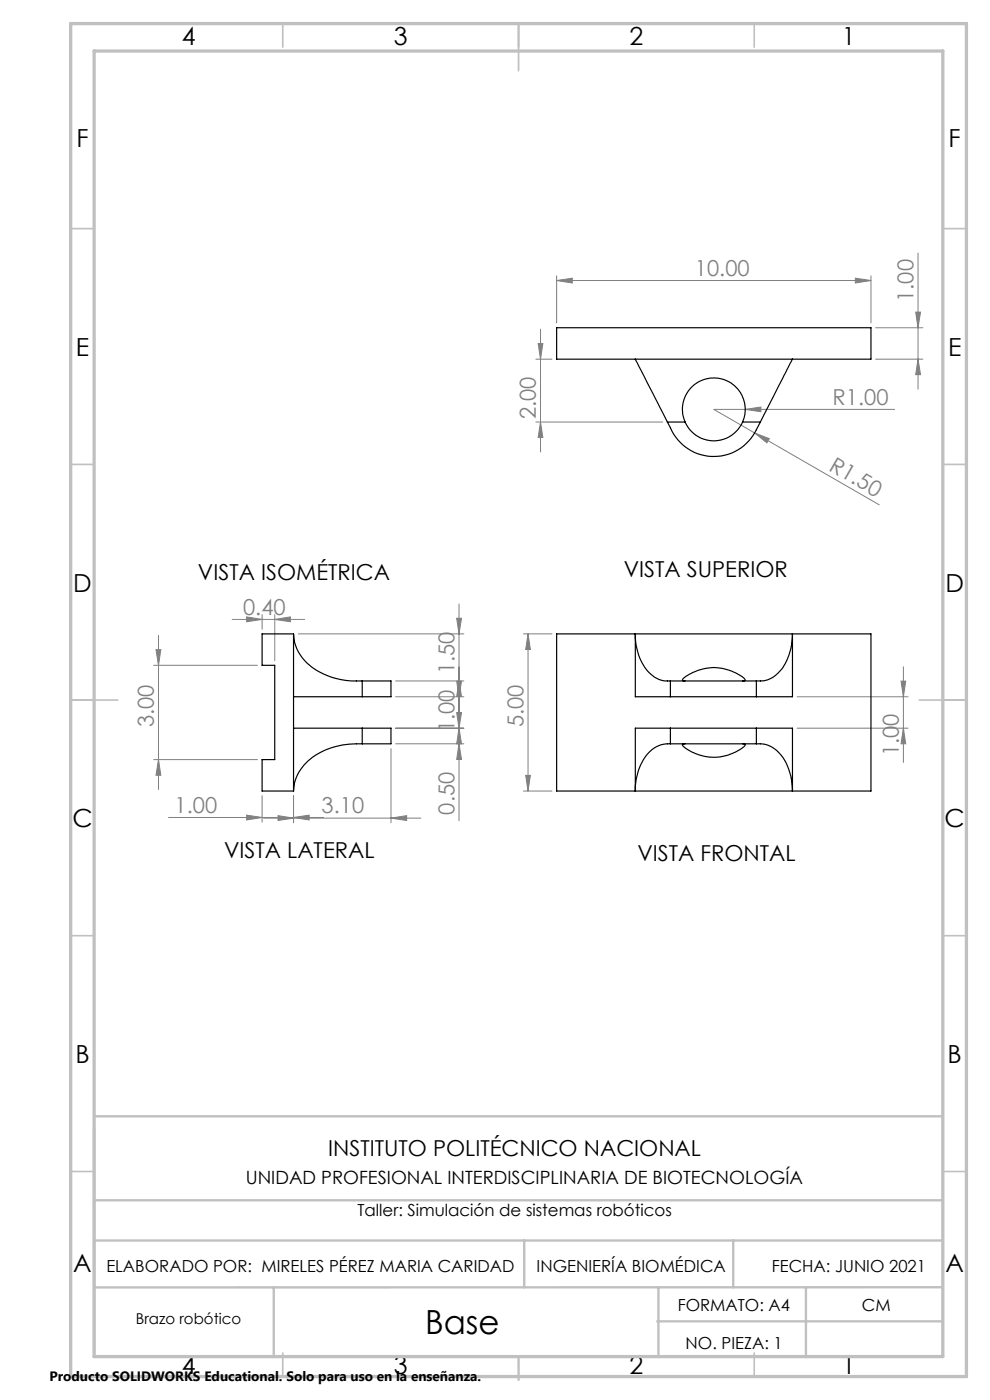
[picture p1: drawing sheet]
<svg xmlns="http://www.w3.org/2000/svg" width="210mm" height="297mm" viewBox="0 0 210 297" stroke-linecap="round" stroke-linejoin="round" font-family="sans-serif">
<g fill="none" stroke="#808080" stroke-width=".21">
<path d="M118.1 59.5l3.3-.5v1zM118.1 58.5v10M118.1 59.5h66.6M181.4 59l3.3 .5-3.3 .5zM184.7 58.5v10M194.7 53.7v28.8M113.7 76.2h3.4M114.2 72.9h.9l-.4 3.3zM114.7 69.8v26.1M185.7 76.2h10.1M185.7 69.5h10.1M194.2 66.2h1.1l-.6 3.3z"/>
<path d="M194.7 76.2l.6 3.3h-1.1zM113.7 89.5h26.9M114.7 89.5l.4 3.3h-.9zM158.1 86.9l3.3-.5v.9zM160.1 91.9l3.1 1.2-.5 .8zM189.8 86.9h-38.4l35.1 20.2M33.1 137.8h1l-.5 3.3zM33.6 134.8v32.7M49.2 131.4h15.4M52.3 130.9l3.3 .5-3.3 .5zM55.6 130.4v3.1M58.3 131.4l3.3-.5v1z"/>
<path d="M58.3 130.4v9.8M63.3 134.5h35.1M96.9 131.2h1l-.5 3.3zM97.4 128.1v46M111 134.5h6.1M112 134.5v33.3M112 134.5l.5 3.3h-1zM32.6 141.1h22M82.9 158.8v15.8M83.9 154.5h14.5M83.9 147.8h14.5M83.9 144.5h14.5"/>
<path d="M83.9 157.8h14.5M96.9 144.5h1l-.5 3.3zM96.9 151.2h1l-.5 3.3zM97.4 144.5l.5 3.3h-1zM97.4 154.5l.5 3.3h-1zM97.4 157.8l.5 3.3h-1zM169.1 154.5h23.5M169.1 147.8h23.5M191.1 144.5h1l-.5 3.3zM191.6 141.5v20.2M191.6 154.5l.5 3.3h-1zM32.6 161.1h22"/>
<path d="M33.6 161.1l.5 3.4h-1zM35.7 173.4h32.9M52.3 172.9l3.3 .5-3.3 .6zM55.6 168.8v5.6M55.9 173.6h33.4M59 173l3.3 .6-3.3 .5zM62.3 173.4l3.3-.5v1.1zM62.3 168.8v5.8M82.9 173.6l3.4-.6v1.1zM111 167.8h6.1M111.5 164.5h1l-.5 3.3z"/>
</g>
<g fill="none" stroke="#c0c0c0" stroke-width=".35">
<path d="M60 5v5M110 5v10M160 5v5M15 48.5h5M200 48.5h5M15 98.5h5M200 98.5h5M15 148.5h10M195 148.5h10M15 198.5h5M200 198.5h5M15 248.5h5"/>
<path d="M200 248.5h5M60 287v5M110 287.8v5M160 287v5"/>
</g>
<path d="M20 236.8h180M20 239.4v47.6M20 254.6h180M20 263.2h180M58.1 273.1v14.7M111.2 263.2v9.9M139.7 273.1v14.7M155.5 263.2v9.9M171 273.1v14.7M200 273.1h-180M139.4 280.3h60.6" fill="none" stroke="#c0c0c0" stroke-width=".5"/>
<path d="M15 5h190v287h-190zM20 10.8h180v277h-180z" fill="none" stroke="#c0c0c0" stroke-width=".7"/>
<g fill="#808080">
<path d="M160.1 91.9l3.1 1.2-.5 .8z"/>
<path d="M158.1 86.9l3.3-.5v.9z"/>
<path d="M181.4 59l3.3 .5-3.3 .5zM118.1 59.5l3.3-.5v1z"/>
<path d="M59 173l3.3 .6-3.3 .5zM82.9 173.6l3.4-.6v1.1zM52.3 172.9l3.3 .5-3.3 .6zM62.3 173.4l3.3-.5v1.1z"/>
<path d="M191.6 154.5l.5 3.3h-1zM191.1 144.5h1l-.5 3.3zM114.7 89.5l.4 3.3h-.9zM114.2 72.9h.9l-.4 3.3z"/>
<path d="M112 134.5l.5 3.3h-1zM111.5 164.5h1l-.5 3.3zM194.2 66.2h1.1l-.6 3.3zM194.7 76.2l.6 3.3h-1.1zM96.9 131.2h1l-.5 3.3zM97.4 144.5l.5 3.3h-1zM96.9 144.5h1l-.5 3.3zM97.4 154.5l.5 3.3h-1zM96.9 151.2h1l-.5 3.3zM97.4 157.8l.5 3.3h-1zM33.1 137.8h1l-.5 3.3zM33.6 161.1l.5 3.4h-1z"/>
<path d="M52.3 130.9l3.3 .5-3.3 .5zM58.3 131.4l3.3-.5v1z"/>
</g>
<g fill="none" stroke="#000" stroke-width=".25">
<path d="M118.1 69.5h66.6v6.7h-66.6zM134.8 76.2l6.8 13.3M168.1 76.2l-6.8 13.3M141.6 89.5a12 12 0 0 0 4.3 5.7 10 10 0 0 0 14.5-4l.9-1.7M141.6 89.5h3.7M145.3 89.5a6.7 6.7 0 0 1 6.1-9.3 6.7 6.7 0 0 1 6.1 9.3M145.3 89.5a6.7 6.7 0 0 0 6.1 4 6.7 6.7 0 0 0 6.1-4M157.5 89.5h3.8M62.3 134.5a9.9 9.9 0 0 0 6.4 8.5 16.9 16.9 0 0 0 8.1 1.5M62.3 134.5h-6.7v6.6h2.7v20h-2.7v6.7h6.7M62.3 134.5v33.3M118.1 134.5h66.6v33.3h-66.6z"/>
<path d="M62.3 147.8h14.5M62.3 154.5h14.5M76.8 157.8a15.1 15.1 0 0 0-12.3 4.5 8.5 8.5 0 0 0-2.2 5.5M76.8 144.5h6.1v3.3h-6.1M76.8 154.5h6.1v3.3h-6.1M76.8 144.5v3.3M76.8 154.5v3.3M142.2 147.8h18.2M142.2 144.5h18.2M142.2 154.5h18.2M142.2 157.8h18.2M142.2 154.5h-7.4v13.3a10.9 10.9 0 0 1 4-9.1 5.3 5.3 0 0 1 3.4-.9"/>
<path d="M142.2 144.5a6.6 6.6 0 0 1-6.3-4.6 13.9 13.9 0 0 1-1.1-5.4v13.3h7.4M142.2 144.5v3.3M142.2 154.5v3.3M145.3 144.5l-.5-.1a3.2 3.2 0 0 1 1.8-1.6 9.9 9.9 0 0 1 11.4 1.4v.2l-.5 .1M145.3 157.8l-.6 .2 1 .9a10.6 10.6 0 0 0 4.1 1.6 10.6 10.6 0 0 0 7.1-1.4l1.1-1v-.2l-.5-.1M160.4 144.5a6.4 6.4 0 0 0 6.2-3.7 13.2 13.2 0 0 0 1.5-6.3v13.3h-7.7M160.4 154.5h7.7v13.3a11 11 0 0 0-4.2-9.2l-1.5-.7-2-.1M160.4 144.5v3.3M160.4 154.5v3.3"/>
</g>
<text font-size="7.1" x="90.2" y="283">Base</text>
<g font-size="5.3">
<text x="38.5" y="9.5">4</text>
<text x="83.5" y="9.5">3</text>
<text x="133.6" y="9.5">2</text>
<text x="178.6" y="9.5">1</text>
<text x="16.2" y="31.3">F</text>
<text x="201.2" y="31.3">F</text>
<text x="16.1" y="75.5">E</text>
<text x="201.1" y="75.5">E</text>
<text x="15.5" y="125.5">D</text>
<text x="200.5" y="125.5">D</text>
<text x="15.4" y="175.5">C</text>
<text x="200.4" y="175.5">C</text>
<text x="16" y="225.5">B</text>
<text x="201" y="225.5">B</text>
<text x="15.5" y="269.8">A</text>
<text x="200.5" y="269.8">A</text>
<text x="38.5" y="291.5">4</text>
<text x="83.5" y="291.5">3</text>
<text x="133.6" y="291.5">2</text>
<text x="178.6" y="291.5">1</text>
</g>
<g font-size="4.7" fill="#808080">
<text x="147.4" y="58.5">10.00</text>
<text x="193.8" y="64" transform="rotate(-90 193.8 64)">1.00</text>
<text x="113.7" y="89" transform="rotate(-90 113.7 89)">2.00</text>
<text x="176.6" y="85.8">R1.00</text>
<text x="175.6" y="99.6" transform="rotate(30 175.6 99.6)">R1.50</text>
<text x="51.6" y="130.4">0.40</text>
<text x="96.4" y="143" transform="rotate(-90 96.4 143)">1.50</text>
<text x="32.6" y="154.3" transform="rotate(-90 32.6 154.3)">3.00</text>
<text x="96.4" y="155.3" transform="rotate(-90 96.4 155.3)">1.00</text>
<text x="111" y="154.3" transform="rotate(-90 111 154.3)">5.00</text>
<text x="190.6" y="160.4" transform="rotate(-90 190.6 160.4)">1.00</text>
<text x="37" y="172.4">1.00</text>
<text x="68.2" y="172.5">3.10</text>
<text x="96.4" y="172.8" transform="rotate(-90 96.4 172.8)">0.50</text>
</g>
<g font-size="4.7">
<text x="42" y="123">VISTA ISOMÉTRICA</text>
<text x="132.3" y="122.3">VISTA SUPERIOR</text>
<text x="47.5" y="182.1">VISTA LATERAL</text>
<text x="135.2" y="182.7">VISTA FRONTAL</text>
<text x="69.6" y="245.3">INSTITUTO POLITÉCNICO NACIONAL</text>
</g>
<text font-size="3.9" x="52.1" y="251.2">UNIDAD PROFESIONAL INTERDISCIPLINARIA DE BIOTECNOLOGÍA</text>
<g font-size="3.5">
<text x="75.8" y="258">Taller: Simulación de sistemas robóticos</text>
<text x="22.6" y="269.7">ELABORADO POR: MIRELES PÉREZ MARIA CARIDAD</text>
<text x="113.8" y="269.7">INGENIERÍA BIOMÉDICA</text>
<text x="163.7" y="269.7">FECHA: JUNIO 2021</text>
<text x="143.8" y="278.2">FORMATO: A4</text>
<text x="182.8" y="278.2">CM</text>
<text x="145.4" y="286.2">NO. PIEZA: 1</text>
</g>
<text font-size="3.2" x="28.8" y="280.8">Brazo robótico</text>
<text font-size="2.9" x="10.5" y="292.9">Producto SOLIDWORKS Educational. Solo para uso en la enseñanza.</text>
</svg>
